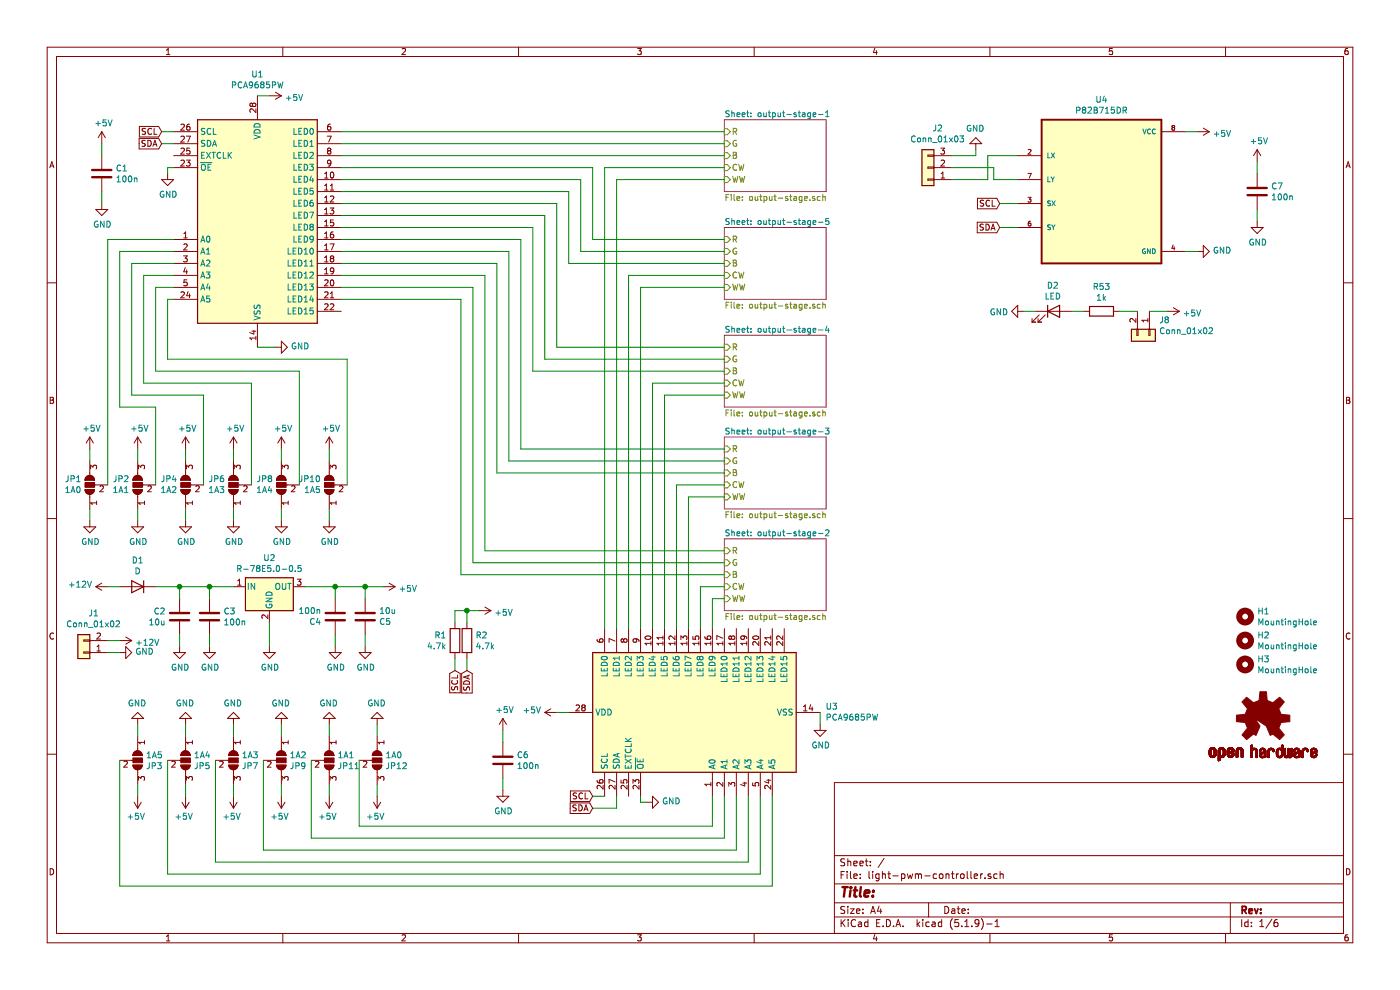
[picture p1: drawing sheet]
EESchema Schematic File Version 4
EELAYER 30 0
EELAYER END
$Descr A4 11693 8268
encoding utf-8
Sheet 1 6
Title ""
Date ""
Rev ""
Comp ""
Comment1 ""
Comment2 ""
Comment3 ""
Comment4 ""
$EndDescr
$Sheet
S 6050 1000 850  600 
U 60D238F2
F0 "output-stage-1" 50
F1 "output-stage.sch" 50
F2 "R" I L 6050 1100 50 
F3 "G" I L 6050 1200 50 
F4 "B" I L 6050 1300 50 
F5 "CW" I L 6050 1400 50 
F6 "WW" I L 6050 1500 50 
$EndSheet
$Sheet
S 6050 4500 850  600 
U 60DB48F4
F0 "output-stage-2" 50
F1 "output-stage.sch" 50
F2 "R" I L 6050 4600 50 
F3 "G" I L 6050 4700 50 
F4 "B" I L 6050 4800 50 
F5 "CW" I L 6050 4900 50 
F6 "WW" I L 6050 5000 50 
$EndSheet
$Sheet
S 6050 3650 850  600 
U 60DB49B1
F0 "output-stage-3" 50
F1 "output-stage.sch" 50
F2 "R" I L 6050 3750 50 
F3 "G" I L 6050 3850 50 
F4 "B" I L 6050 3950 50 
F5 "CW" I L 6050 4050 50 
F6 "WW" I L 6050 4150 50 
$EndSheet
$Sheet
S 6050 2800 850  600 
U 60DB4A85
F0 "output-stage-4" 50
F1 "output-stage.sch" 50
F2 "R" I L 6050 2900 50 
F3 "G" I L 6050 3000 50 
F4 "B" I L 6050 3100 50 
F5 "CW" I L 6050 3200 50 
F6 "WW" I L 6050 3300 50 
$EndSheet
$Sheet
S 6050 1900 850  600 
U 60DB4B47
F0 "output-stage-5" 50
F1 "output-stage.sch" 50
F2 "R" I L 6050 2000 50 
F3 "G" I L 6050 2100 50 
F4 "B" I L 6050 2200 50 
F5 "CW" I L 6050 2300 50 
F6 "WW" I L 6050 2400 50 
$EndSheet
$Comp
L power:+12V #PWR0101
U 1 1
P 900 4900
F 0 "#PWR0101" H 900 4750 50  0001 C CNN
F 1 "+12V" V 915 5028 50  0000 L CNN
F 2 "" H 900 4900 50  0001 C CNN
F 3 "" H 900 4900 50  0001 C CNN
	1    900  4900
	0    -1   -1   0   
$EndComp
$Comp
L power:GND #PWR0102
U 1 1
P 2250 5400
F 0 "#PWR0102" H 2250 5150 50  0001 C CNN
F 1 "GND" H 2255 5227 50  0000 C CNN
F 2 "" H 2250 5400 50  0001 C CNN
F 3 "" H 2250 5400 50  0001 C CNN
	1    2250 5400
	1    0    0    -1  
$EndComp
$Comp
L power:+5V #PWR0103
U 1 1
P 3200 4900
F 0 "#PWR0103" H 3200 4750 50  0001 C CNN
F 1 "+5V" V 3215 5028 50  0000 L CNN
F 2 "" H 3200 4900 50  0001 C CNN
F 3 "" H 3200 4900 50  0001 C CNN
	1    3200 4900
	0    1    1    0   
$EndComp
$Comp
L Driver_LED:PCA9685PW U1
U 1 1
P 2150 1800
F 0 "U1" H 2150 2981 50  0000 C CNN
F 1 "PCA9685PW" H 2150 2890 50  0000 C CNN
F 2 "Package_SO:TSSOP-28_4.4x9.7mm_P0.65mm" H 2175 825 50  0001 L CNN
F 3 "http://www.nxp.com/documents/data_sheet/PCA9685.pdf" H 1750 2500 50  0001 C CNN
	1    2150 1800
	1    0    0    -1  
$EndComp
$Comp
L Driver_LED:PCA9685PW U3
U 1 1
P 5750 5950
F 0 "U3" V 5796 4806 50  0000 R CNN
F 1 "PCA9685PW" V 5705 4806 50  0000 R CNN
F 2 "Package_SO:TSSOP-28_4.4x9.7mm_P0.65mm" H 5775 4975 50  0001 L CNN
F 3 "http://www.nxp.com/documents/data_sheet/PCA9685.pdf" H 5350 6650 50  0001 C CNN
	1    5750 5950
	0    -1   -1   0   
$EndComp
Wire Wire Line
	6050 1200 2850 1200
Wire Wire Line
	2850 1100 6050 1100
Wire Wire Line
	2850 1300 6050 1300
Wire Wire Line
	6050 2000 4950 2000
Wire Wire Line
	4950 2000 4950 1400
Wire Wire Line
	4950 1400 2850 1400
Wire Wire Line
	2850 1500 4850 1500
Wire Wire Line
	4850 1500 4850 2100
Wire Wire Line
	4850 2100 6050 2100
Wire Wire Line
	4750 2200 4750 1600
Wire Wire Line
	4750 1600 2850 1600
Wire Wire Line
	4750 2200 6050 2200
Wire Wire Line
	6050 2900 4650 2900
Wire Wire Line
	4650 2900 4650 1700
Wire Wire Line
	4650 1700 2850 1700
Wire Wire Line
	2850 1800 4550 1800
Wire Wire Line
	4550 1800 4550 3000
Wire Wire Line
	4550 3000 6050 3000
Wire Wire Line
	6050 3100 4450 3100
Wire Wire Line
	4450 3100 4450 1900
Wire Wire Line
	4450 1900 2850 1900
Wire Wire Line
	6050 3750 4350 3750
Wire Wire Line
	4350 3750 4350 2000
Wire Wire Line
	4350 2000 2850 2000
Wire Wire Line
	2850 2100 4250 2100
Wire Wire Line
	4250 2100 4250 3850
Wire Wire Line
	4250 3850 6050 3850
Wire Wire Line
	6050 3950 4150 3950
Wire Wire Line
	4150 3950 4150 2200
Wire Wire Line
	4150 2200 2850 2200
Wire Wire Line
	2850 2300 4050 2300
Wire Wire Line
	4050 2300 4050 4600
Wire Wire Line
	4050 4600 6050 4600
Wire Wire Line
	6050 4700 3950 4700
Wire Wire Line
	3950 4700 3950 2400
Wire Wire Line
	3950 2400 2850 2400
Wire Wire Line
	2850 2500 3850 2500
Wire Wire Line
	3850 2500 3850 4800
Wire Wire Line
	3850 4800 6050 4800
Wire Wire Line
	6050 1400 5050 1400
Wire Wire Line
	5050 1400 5050 5250
Wire Wire Line
	5150 5250 5150 1500
Wire Wire Line
	5150 1500 6050 1500
Wire Wire Line
	6050 2300 5250 2300
Wire Wire Line
	5250 2300 5250 5250
Wire Wire Line
	5350 5250 5350 2400
Wire Wire Line
	5350 2400 6050 2400
Wire Wire Line
	6050 3200 5450 3200
Wire Wire Line
	5450 3200 5450 5250
Wire Wire Line
	5550 5250 5550 3300
Wire Wire Line
	5550 3300 6050 3300
Wire Wire Line
	6050 4050 5650 4050
Wire Wire Line
	5650 5250 5650 4050
Wire Wire Line
	6050 4150 5750 4150
Wire Wire Line
	5750 4150 5750 5250
Wire Wire Line
	5850 5250 5850 4900
Wire Wire Line
	5850 4900 6050 4900
Wire Wire Line
	5950 5250 5950 5000
Wire Wire Line
	5950 5000 6050 5000
$Comp
L power:+5V #PWR0104
U 1 1
P 4650 5950
F 0 "#PWR0104" H 4650 5800 50  0001 C CNN
F 1 "+5V" V 4665 6078 50  0000 L CNN
F 2 "" H 4650 5950 50  0001 C CNN
F 3 "" H 4650 5950 50  0001 C CNN
	1    4650 5950
	0    -1   -1   0   
$EndComp
$Comp
L power:+5V #PWR0105
U 1 1
P 2250 800
F 0 "#PWR0105" H 2250 650 50  0001 C CNN
F 1 "+5V" V 2265 928 50  0000 L CNN
F 2 "" H 2250 800 50  0001 C CNN
F 3 "" H 2250 800 50  0001 C CNN
	1    2250 800 
	0    1    1    0   
$EndComp
$Comp
L power:GND #PWR0106
U 1 1
P 2300 2900
F 0 "#PWR0106" H 2300 2650 50  0001 C CNN
F 1 "GND" V 2305 2772 50  0000 R CNN
F 2 "" H 2300 2900 50  0001 C CNN
F 3 "" H 2300 2900 50  0001 C CNN
	1    2300 2900
	0    -1   -1   0   
$EndComp
$Comp
L power:GND #PWR0107
U 1 1
P 6850 6050
F 0 "#PWR0107" H 6850 5800 50  0001 C CNN
F 1 "GND" H 6855 5877 50  0000 C CNN
F 2 "" H 6850 6050 50  0001 C CNN
F 3 "" H 6850 6050 50  0001 C CNN
	1    6850 6050
	1    0    0    -1  
$EndComp
Wire Wire Line
	6850 6050 6850 5950
Wire Wire Line
	4650 5950 4750 5950
Wire Wire Line
	2150 800  2250 800 
$Comp
L Jumper:SolderJumper_3_Open JP1
U 1 1
P 750 4050
F 0 "JP1" V 796 4118 50  0000 L CNN
F 1 "1A0" V 705 4118 50  0000 L CNN
F 2 "SolderJumper:SolderJumper-3_P1.3mm_Open_RoundedPad1.0x1.5mm" H 750 4050 50  0001 C CNN
F 3 "~" H 750 4050 50  0001 C CNN
	1    750  4050
	0    -1   -1   0   
$EndComp
$Comp
L Jumper:SolderJumper_3_Open JP2
U 1 1
P 1150 4050
F 0 "JP2" V 1196 4118 50  0000 L CNN
F 1 "1A1" V 1105 4118 50  0000 L CNN
F 2 "SolderJumper:SolderJumper-3_P1.3mm_Open_RoundedPad1.0x1.5mm" H 1150 4050 50  0001 C CNN
F 3 "~" H 1150 4050 50  0001 C CNN
	1    1150 4050
	0    -1   -1   0   
$EndComp
$Comp
L Jumper:SolderJumper_3_Open JP4
U 1 1
P 1550 4050
F 0 "JP4" V 1596 4118 50  0000 L CNN
F 1 "1A2" V 1505 4118 50  0000 L CNN
F 2 "SolderJumper:SolderJumper-3_P1.3mm_Open_RoundedPad1.0x1.5mm" H 1550 4050 50  0001 C CNN
F 3 "~" H 1550 4050 50  0001 C CNN
	1    1550 4050
	0    -1   -1   0   
$EndComp
$Comp
L Jumper:SolderJumper_3_Open JP6
U 1 1
P 1950 4050
F 0 "JP6" V 1996 4118 50  0000 L CNN
F 1 "1A3" V 1905 4118 50  0000 L CNN
F 2 "SolderJumper:SolderJumper-3_P1.3mm_Open_RoundedPad1.0x1.5mm" H 1950 4050 50  0001 C CNN
F 3 "~" H 1950 4050 50  0001 C CNN
	1    1950 4050
	0    -1   -1   0   
$EndComp
$Comp
L Jumper:SolderJumper_3_Open JP8
U 1 1
P 2350 4050
F 0 "JP8" V 2396 4118 50  0000 L CNN
F 1 "1A4" V 2305 4118 50  0000 L CNN
F 2 "SolderJumper:SolderJumper-3_P1.3mm_Open_RoundedPad1.0x1.5mm" H 2350 4050 50  0001 C CNN
F 3 "~" H 2350 4050 50  0001 C CNN
	1    2350 4050
	0    -1   -1   0   
$EndComp
$Comp
L Jumper:SolderJumper_3_Open JP10
U 1 1
P 2750 4050
F 0 "JP10" V 2796 4118 50  0000 L CNN
F 1 "1A5" V 2705 4118 50  0000 L CNN
F 2 "SolderJumper:SolderJumper-3_P1.3mm_Open_RoundedPad1.0x1.5mm" H 2750 4050 50  0001 C CNN
F 3 "~" H 2750 4050 50  0001 C CNN
	1    2750 4050
	0    -1   -1   0   
$EndComp
$Comp
L power:+5V #PWR0108
U 1 1
P 2750 3750
F 0 "#PWR0108" H 2750 3600 50  0001 C CNN
F 1 "+5V" H 2765 3923 50  0000 C CNN
F 2 "" H 2750 3750 50  0001 C CNN
F 3 "" H 2750 3750 50  0001 C CNN
	1    2750 3750
	1    0    0    -1  
$EndComp
$Comp
L power:+5V #PWR0109
U 1 1
P 2350 3750
F 0 "#PWR0109" H 2350 3600 50  0001 C CNN
F 1 "+5V" H 2365 3923 50  0000 C CNN
F 2 "" H 2350 3750 50  0001 C CNN
F 3 "" H 2350 3750 50  0001 C CNN
	1    2350 3750
	1    0    0    -1  
$EndComp
$Comp
L power:+5V #PWR0110
U 1 1
P 1950 3750
F 0 "#PWR0110" H 1950 3600 50  0001 C CNN
F 1 "+5V" H 1965 3923 50  0000 C CNN
F 2 "" H 1950 3750 50  0001 C CNN
F 3 "" H 1950 3750 50  0001 C CNN
	1    1950 3750
	1    0    0    -1  
$EndComp
$Comp
L power:+5V #PWR0111
U 1 1
P 1550 3750
F 0 "#PWR0111" H 1550 3600 50  0001 C CNN
F 1 "+5V" H 1565 3923 50  0000 C CNN
F 2 "" H 1550 3750 50  0001 C CNN
F 3 "" H 1550 3750 50  0001 C CNN
	1    1550 3750
	1    0    0    -1  
$EndComp
$Comp
L power:+5V #PWR0112
U 1 1
P 1150 3750
F 0 "#PWR0112" H 1150 3600 50  0001 C CNN
F 1 "+5V" H 1165 3923 50  0000 C CNN
F 2 "" H 1150 3750 50  0001 C CNN
F 3 "" H 1150 3750 50  0001 C CNN
	1    1150 3750
	1    0    0    -1  
$EndComp
$Comp
L power:+5V #PWR0113
U 1 1
P 750 3750
F 0 "#PWR0113" H 750 3600 50  0001 C CNN
F 1 "+5V" H 765 3923 50  0000 C CNN
F 2 "" H 750 3750 50  0001 C CNN
F 3 "" H 750 3750 50  0001 C CNN
	1    750  3750
	1    0    0    -1  
$EndComp
$Comp
L power:GND #PWR0114
U 1 1
P 2750 4350
F 0 "#PWR0114" H 2750 4100 50  0001 C CNN
F 1 "GND" H 2755 4177 50  0000 C CNN
F 2 "" H 2750 4350 50  0001 C CNN
F 3 "" H 2750 4350 50  0001 C CNN
	1    2750 4350
	1    0    0    -1  
$EndComp
$Comp
L power:GND #PWR0115
U 1 1
P 2350 4350
F 0 "#PWR0115" H 2350 4100 50  0001 C CNN
F 1 "GND" H 2355 4177 50  0000 C CNN
F 2 "" H 2350 4350 50  0001 C CNN
F 3 "" H 2350 4350 50  0001 C CNN
	1    2350 4350
	1    0    0    -1  
$EndComp
$Comp
L power:GND #PWR0116
U 1 1
P 1950 4350
F 0 "#PWR0116" H 1950 4100 50  0001 C CNN
F 1 "GND" H 1955 4177 50  0000 C CNN
F 2 "" H 1950 4350 50  0001 C CNN
F 3 "" H 1950 4350 50  0001 C CNN
	1    1950 4350
	1    0    0    -1  
$EndComp
$Comp
L power:GND #PWR0117
U 1 1
P 1550 4350
F 0 "#PWR0117" H 1550 4100 50  0001 C CNN
F 1 "GND" H 1555 4177 50  0000 C CNN
F 2 "" H 1550 4350 50  0001 C CNN
F 3 "" H 1550 4350 50  0001 C CNN
	1    1550 4350
	1    0    0    -1  
$EndComp
$Comp
L power:GND #PWR0118
U 1 1
P 1150 4350
F 0 "#PWR0118" H 1150 4100 50  0001 C CNN
F 1 "GND" H 1155 4177 50  0000 C CNN
F 2 "" H 1150 4350 50  0001 C CNN
F 3 "" H 1150 4350 50  0001 C CNN
	1    1150 4350
	1    0    0    -1  
$EndComp
$Comp
L power:GND #PWR0119
U 1 1
P 750 4350
F 0 "#PWR0119" H 750 4100 50  0001 C CNN
F 1 "GND" H 755 4177 50  0000 C CNN
F 2 "" H 750 4350 50  0001 C CNN
F 3 "" H 750 4350 50  0001 C CNN
	1    750  4350
	1    0    0    -1  
$EndComp
Wire Wire Line
	2750 4350 2750 4250
Wire Wire Line
	2350 4350 2350 4250
Wire Wire Line
	1950 4350 1950 4250
Wire Wire Line
	1550 4350 1550 4250
Wire Wire Line
	1150 4350 1150 4250
Wire Wire Line
	750  4350 750  4250
Wire Wire Line
	750  3850 750  3750
Wire Wire Line
	1150 3850 1150 3750
Wire Wire Line
	1550 3850 1550 3750
Wire Wire Line
	1950 3850 1950 3750
Wire Wire Line
	2350 3850 2350 3750
Wire Wire Line
	2750 3850 2750 3750
Wire Wire Line
	900  4050 900  2000
Wire Wire Line
	900  2000 1450 2000
Wire Wire Line
	1300 4050 1300 3400
Wire Wire Line
	1300 3400 1000 3400
Wire Wire Line
	1000 3400 1000 2100
Wire Wire Line
	1000 2100 1450 2100
Wire Wire Line
	1450 2200 1100 2200
Wire Wire Line
	1100 2200 1100 3300
Wire Wire Line
	1100 3300 1700 3300
Wire Wire Line
	1700 3300 1700 4050
Wire Wire Line
	2100 4050 2100 3200
Wire Wire Line
	2100 3200 1200 3200
Wire Wire Line
	1200 3200 1200 2300
Wire Wire Line
	1200 2300 1450 2300
Wire Wire Line
	1450 2400 1300 2400
Wire Wire Line
	1300 2400 1300 3100
Wire Wire Line
	1300 3100 2500 3100
Wire Wire Line
	2500 3100 2500 4050
Wire Wire Line
	2900 4050 2900 3000
Wire Wire Line
	2900 3000 1400 3000
Wire Wire Line
	1400 3000 1400 2500
Wire Wire Line
	1400 2500 1450 2500
Wire Wire Line
	2150 2900 2300 2900
$Comp
L Jumper:SolderJumper_3_Open JP12
U 1 1
P 3150 6350
F 0 "JP12" V 3196 6418 50  0000 L CNN
F 1 "1A0" V 3105 6418 50  0000 L CNN
F 2 "SolderJumper:SolderJumper-3_P1.3mm_Open_RoundedPad1.0x1.5mm" H 3150 6350 50  0001 C CNN
F 3 "~" H 3150 6350 50  0001 C CNN
	1    3150 6350
	0    1    1    0   
$EndComp
$Comp
L Jumper:SolderJumper_3_Open JP11
U 1 1
P 2750 6350
F 0 "JP11" V 2796 6418 50  0000 L CNN
F 1 "1A1" V 2705 6418 50  0000 L CNN
F 2 "SolderJumper:SolderJumper-3_P1.3mm_Open_RoundedPad1.0x1.5mm" H 2750 6350 50  0001 C CNN
F 3 "~" H 2750 6350 50  0001 C CNN
	1    2750 6350
	0    1    1    0   
$EndComp
$Comp
L Jumper:SolderJumper_3_Open JP9
U 1 1
P 2350 6350
F 0 "JP9" V 2396 6418 50  0000 L CNN
F 1 "1A2" V 2305 6418 50  0000 L CNN
F 2 "SolderJumper:SolderJumper-3_P1.3mm_Open_RoundedPad1.0x1.5mm" H 2350 6350 50  0001 C CNN
F 3 "~" H 2350 6350 50  0001 C CNN
	1    2350 6350
	0    1    1    0   
$EndComp
$Comp
L Jumper:SolderJumper_3_Open JP7
U 1 1
P 1950 6350
F 0 "JP7" V 1996 6418 50  0000 L CNN
F 1 "1A3" V 1905 6418 50  0000 L CNN
F 2 "SolderJumper:SolderJumper-3_P1.3mm_Open_RoundedPad1.0x1.5mm" H 1950 6350 50  0001 C CNN
F 3 "~" H 1950 6350 50  0001 C CNN
	1    1950 6350
	0    1    1    0   
$EndComp
$Comp
L Jumper:SolderJumper_3_Open JP5
U 1 1
P 1550 6350
F 0 "JP5" V 1596 6418 50  0000 L CNN
F 1 "1A4" V 1505 6418 50  0000 L CNN
F 2 "SolderJumper:SolderJumper-3_P1.3mm_Open_RoundedPad1.0x1.5mm" H 1550 6350 50  0001 C CNN
F 3 "~" H 1550 6350 50  0001 C CNN
	1    1550 6350
	0    1    1    0   
$EndComp
$Comp
L Jumper:SolderJumper_3_Open JP3
U 1 1
P 1150 6350
F 0 "JP3" V 1196 6418 50  0000 L CNN
F 1 "1A5" V 1105 6418 50  0000 L CNN
F 2 "SolderJumper:SolderJumper-3_P1.3mm_Open_RoundedPad1.0x1.5mm" H 1150 6350 50  0001 C CNN
F 3 "~" H 1150 6350 50  0001 C CNN
	1    1150 6350
	0    1    1    0   
$EndComp
$Comp
L power:+5V #PWR0120
U 1 1
P 1150 6650
F 0 "#PWR0120" H 1150 6500 50  0001 C CNN
F 1 "+5V" H 1165 6823 50  0000 C CNN
F 2 "" H 1150 6650 50  0001 C CNN
F 3 "" H 1150 6650 50  0001 C CNN
	1    1150 6650
	-1   0    0    1   
$EndComp
$Comp
L power:+5V #PWR0121
U 1 1
P 1550 6650
F 0 "#PWR0121" H 1550 6500 50  0001 C CNN
F 1 "+5V" H 1565 6823 50  0000 C CNN
F 2 "" H 1550 6650 50  0001 C CNN
F 3 "" H 1550 6650 50  0001 C CNN
	1    1550 6650
	-1   0    0    1   
$EndComp
$Comp
L power:+5V #PWR0122
U 1 1
P 1950 6650
F 0 "#PWR0122" H 1950 6500 50  0001 C CNN
F 1 "+5V" H 1965 6823 50  0000 C CNN
F 2 "" H 1950 6650 50  0001 C CNN
F 3 "" H 1950 6650 50  0001 C CNN
	1    1950 6650
	-1   0    0    1   
$EndComp
$Comp
L power:+5V #PWR0123
U 1 1
P 2350 6650
F 0 "#PWR0123" H 2350 6500 50  0001 C CNN
F 1 "+5V" H 2365 6823 50  0000 C CNN
F 2 "" H 2350 6650 50  0001 C CNN
F 3 "" H 2350 6650 50  0001 C CNN
	1    2350 6650
	-1   0    0    1   
$EndComp
$Comp
L power:+5V #PWR0124
U 1 1
P 2750 6650
F 0 "#PWR0124" H 2750 6500 50  0001 C CNN
F 1 "+5V" H 2765 6823 50  0000 C CNN
F 2 "" H 2750 6650 50  0001 C CNN
F 3 "" H 2750 6650 50  0001 C CNN
	1    2750 6650
	-1   0    0    1   
$EndComp
$Comp
L power:+5V #PWR0125
U 1 1
P 3150 6650
F 0 "#PWR0125" H 3150 6500 50  0001 C CNN
F 1 "+5V" H 3165 6823 50  0000 C CNN
F 2 "" H 3150 6650 50  0001 C CNN
F 3 "" H 3150 6650 50  0001 C CNN
	1    3150 6650
	-1   0    0    1   
$EndComp
$Comp
L power:GND #PWR0126
U 1 1
P 1150 6050
F 0 "#PWR0126" H 1150 5800 50  0001 C CNN
F 1 "GND" H 1155 5877 50  0000 C CNN
F 2 "" H 1150 6050 50  0001 C CNN
F 3 "" H 1150 6050 50  0001 C CNN
	1    1150 6050
	-1   0    0    1   
$EndComp
$Comp
L power:GND #PWR0127
U 1 1
P 1550 6050
F 0 "#PWR0127" H 1550 5800 50  0001 C CNN
F 1 "GND" H 1555 5877 50  0000 C CNN
F 2 "" H 1550 6050 50  0001 C CNN
F 3 "" H 1550 6050 50  0001 C CNN
	1    1550 6050
	-1   0    0    1   
$EndComp
$Comp
L power:GND #PWR0128
U 1 1
P 1950 6050
F 0 "#PWR0128" H 1950 5800 50  0001 C CNN
F 1 "GND" H 1955 5877 50  0000 C CNN
F 2 "" H 1950 6050 50  0001 C CNN
F 3 "" H 1950 6050 50  0001 C CNN
	1    1950 6050
	-1   0    0    1   
$EndComp
$Comp
L power:GND #PWR0129
U 1 1
P 2350 6050
F 0 "#PWR0129" H 2350 5800 50  0001 C CNN
F 1 "GND" H 2355 5877 50  0000 C CNN
F 2 "" H 2350 6050 50  0001 C CNN
F 3 "" H 2350 6050 50  0001 C CNN
	1    2350 6050
	-1   0    0    1   
$EndComp
$Comp
L power:GND #PWR0130
U 1 1
P 2750 6050
F 0 "#PWR0130" H 2750 5800 50  0001 C CNN
F 1 "GND" H 2755 5877 50  0000 C CNN
F 2 "" H 2750 6050 50  0001 C CNN
F 3 "" H 2750 6050 50  0001 C CNN
	1    2750 6050
	-1   0    0    1   
$EndComp
$Comp
L power:GND #PWR0131
U 1 1
P 3150 6050
F 0 "#PWR0131" H 3150 5800 50  0001 C CNN
F 1 "GND" H 3155 5877 50  0000 C CNN
F 2 "" H 3150 6050 50  0001 C CNN
F 3 "" H 3150 6050 50  0001 C CNN
	1    3150 6050
	-1   0    0    1   
$EndComp
Wire Wire Line
	1150 6050 1150 6150
Wire Wire Line
	1550 6050 1550 6150
Wire Wire Line
	1950 6050 1950 6150
Wire Wire Line
	2350 6050 2350 6150
Wire Wire Line
	2750 6050 2750 6150
Wire Wire Line
	3150 6050 3150 6150
Wire Wire Line
	3150 6550 3150 6650
Wire Wire Line
	2750 6550 2750 6650
Wire Wire Line
	2350 6550 2350 6650
Wire Wire Line
	1950 6550 1950 6650
Wire Wire Line
	1550 6550 1550 6650
Wire Wire Line
	1150 6550 1150 6650
Wire Wire Line
	1000 6350 1000 7400
Wire Wire Line
	1000 7400 6450 7400
Wire Wire Line
	6450 7400 6450 6650
Wire Wire Line
	6350 6650 6350 7300
Wire Wire Line
	6350 7300 1400 7300
Wire Wire Line
	1400 7300 1400 6350
Wire Wire Line
	1800 6350 1800 7200
Wire Wire Line
	1800 7200 6250 7200
Wire Wire Line
	6250 7200 6250 6650
Wire Wire Line
	6150 6650 6150 7100
Wire Wire Line
	6150 7100 2200 7100
Wire Wire Line
	2200 7100 2200 6350
Wire Wire Line
	2600 6350 2600 7000
Wire Wire Line
	2600 7000 6050 7000
Wire Wire Line
	6050 7000 6050 6650
Wire Wire Line
	5950 6650 5950 6900
Wire Wire Line
	5950 6900 3000 6900
Wire Wire Line
	3000 6900 3000 6350
Wire Wire Line
	5050 6650 4950 6650
Wire Wire Line
	5150 6650 5150 6750
Wire Wire Line
	5150 6750 4950 6750
Text GLabel 4950 6650 0    50   Input ~ 0
SCL
Text GLabel 4950 6750 0    50   Input ~ 0
SDA
Text GLabel 1350 1100 0    50   Input ~ 0
SCL
Text GLabel 1350 1200 0    50   Input ~ 0
SDA
Wire Wire Line
	1350 1100 1450 1100
Wire Wire Line
	1450 1200 1350 1200
$Comp
L Device:C C3
U 1 1
P 1750 5150
F 0 "C3" H 1865 5196 50  0000 L CNN
F 1 "100n" H 1865 5105 50  0000 L CNN
F 2 "Capacitors_SMD:C_0603" H 1788 5000 50  0001 C CNN
F 3 "~" H 1750 5150 50  0001 C CNN
	1    1750 5150
	1    0    0    -1  
$EndComp
$Comp
L Device:C C6
U 1 1
P 4200 6350
F 0 "C6" H 4315 6396 50  0000 L CNN
F 1 "100n" H 4315 6305 50  0000 L CNN
F 2 "Capacitors_SMD:C_0603" H 4238 6200 50  0001 C CNN
F 3 "~" H 4200 6350 50  0001 C CNN
	1    4200 6350
	1    0    0    -1  
$EndComp
$Comp
L power:+5V #PWR0132
U 1 1
P 4200 6100
F 0 "#PWR0132" H 4200 5950 50  0001 C CNN
F 1 "+5V" H 4215 6273 50  0000 C CNN
F 2 "" H 4200 6100 50  0001 C CNN
F 3 "" H 4200 6100 50  0001 C CNN
	1    4200 6100
	1    0    0    -1  
$EndComp
$Comp
L power:GND #PWR0133
U 1 1
P 4200 6600
F 0 "#PWR0133" H 4200 6350 50  0001 C CNN
F 1 "GND" H 4205 6427 50  0000 C CNN
F 2 "" H 4200 6600 50  0001 C CNN
F 3 "" H 4200 6600 50  0001 C CNN
	1    4200 6600
	1    0    0    -1  
$EndComp
Wire Wire Line
	4200 6600 4200 6500
Wire Wire Line
	4200 6200 4200 6100
$Comp
L Device:C C1
U 1 1
P 850 1450
F 0 "C1" H 965 1496 50  0000 L CNN
F 1 "100n" H 965 1405 50  0000 L CNN
F 2 "Capacitors_SMD:C_0603" H 888 1300 50  0001 C CNN
F 3 "~" H 850 1450 50  0001 C CNN
	1    850  1450
	1    0    0    -1  
$EndComp
$Comp
L power:+5V #PWR0134
U 1 1
P 850 1200
F 0 "#PWR0134" H 850 1050 50  0001 C CNN
F 1 "+5V" H 865 1373 50  0000 C CNN
F 2 "" H 850 1200 50  0001 C CNN
F 3 "" H 850 1200 50  0001 C CNN
	1    850  1200
	1    0    0    -1  
$EndComp
$Comp
L power:GND #PWR0135
U 1 1
P 850 1700
F 0 "#PWR0135" H 850 1450 50  0001 C CNN
F 1 "GND" H 855 1527 50  0000 C CNN
F 2 "" H 850 1700 50  0001 C CNN
F 3 "" H 850 1700 50  0001 C CNN
	1    850  1700
	1    0    0    -1  
$EndComp
Wire Wire Line
	850  1700 850  1600
Wire Wire Line
	850  1300 850  1200
$Comp
L dc-dc:R-78E5.0-0.5 U2
U 1 1
P 2250 4900
F 0 "U2" H 2250 5142 50  0000 C CNN
F 1 "R-78E5.0-0.5" H 2250 5051 50  0000 C CNN
F 2 "Converters_DCDC_ACDC:DCDC-Conv_RECOM_R-78E-0.5" H 2300 4650 50  0001 L CIN
F 3 "https://www.recom-power.com/pdf/Innoline/R-78Exx-0.5.pdf" H 2250 4900 50  0001 C CNN
	1    2250 4900
	1    0    0    -1  
$EndComp
$Comp
L Device:D D1
U 1 1
P 1150 4900
F 0 "D1" H 1150 4683 50  0000 C CNN
F 1 "D" H 1150 4774 50  0000 C CNN
F 2 "Diodes_SMD:D_SOD-123" H 1150 4900 50  0001 C CNN
F 3 "~" H 1150 4900 50  0001 C CNN
	1    1150 4900
	-1   0    0    1   
$EndComp
$Comp
L Device:C C2
U 1 1
P 1500 5150
F 0 "C2" H 1385 5196 50  0000 R CNN
F 1 "10u" H 1385 5105 50  0000 R CNN
F 2 "Capacitors_SMD:C_1206" H 1538 5000 50  0001 C CNN
F 3 "~" H 1500 5150 50  0001 C CNN
	1    1500 5150
	1    0    0    -1  
$EndComp
$Comp
L Device:C C4
U 1 1
P 2800 5150
F 0 "C4" H 2915 5196 50  0000 L CNN
F 1 "100n" H 2915 5105 50  0000 L CNN
F 2 "Capacitors_SMD:C_0603" H 2838 5000 50  0001 C CNN
F 3 "~" H 2800 5150 50  0001 C CNN
	1    2800 5150
	-1   0    0    1   
$EndComp
$Comp
L Device:C C5
U 1 1
P 3050 5150
F 0 "C5" H 2935 5196 50  0000 R CNN
F 1 "10u" H 2935 5105 50  0000 R CNN
F 2 "Capacitors_SMD:C_1206" H 3088 5000 50  0001 C CNN
F 3 "~" H 3050 5150 50  0001 C CNN
	1    3050 5150
	-1   0    0    1   
$EndComp
$Comp
L power:GND #PWR0136
U 1 1
P 1750 5400
F 0 "#PWR0136" H 1750 5150 50  0001 C CNN
F 1 "GND" H 1755 5227 50  0000 C CNN
F 2 "" H 1750 5400 50  0001 C CNN
F 3 "" H 1750 5400 50  0001 C CNN
	1    1750 5400
	1    0    0    -1  
$EndComp
$Comp
L power:GND #PWR0137
U 1 1
P 1500 5400
F 0 "#PWR0137" H 1500 5150 50  0001 C CNN
F 1 "GND" H 1505 5227 50  0000 C CNN
F 2 "" H 1500 5400 50  0001 C CNN
F 3 "" H 1500 5400 50  0001 C CNN
	1    1500 5400
	1    0    0    -1  
$EndComp
$Comp
L power:GND #PWR0138
U 1 1
P 2800 5400
F 0 "#PWR0138" H 2800 5150 50  0001 C CNN
F 1 "GND" H 2805 5227 50  0000 C CNN
F 2 "" H 2800 5400 50  0001 C CNN
F 3 "" H 2800 5400 50  0001 C CNN
	1    2800 5400
	1    0    0    -1  
$EndComp
$Comp
L power:GND #PWR0139
U 1 1
P 3050 5400
F 0 "#PWR0139" H 3050 5150 50  0001 C CNN
F 1 "GND" H 3055 5227 50  0000 C CNN
F 2 "" H 3050 5400 50  0001 C CNN
F 3 "" H 3050 5400 50  0001 C CNN
	1    3050 5400
	1    0    0    -1  
$EndComp
Wire Wire Line
	3050 5400 3050 5300
Wire Wire Line
	2800 5400 2800 5300
Wire Wire Line
	2250 5400 2250 5200
Wire Wire Line
	1500 5400 1500 5300
Wire Wire Line
	1750 5400 1750 5300
Wire Wire Line
	900  4900 1000 4900
Wire Wire Line
	1300 4900 1500 4900
Wire Wire Line
	1750 5000 1750 4900
Connection ~ 1750 4900
Wire Wire Line
	1750 4900 1950 4900
Wire Wire Line
	1500 5000 1500 4900
Connection ~ 1500 4900
Wire Wire Line
	1500 4900 1750 4900
Wire Wire Line
	2550 4900 2800 4900
Wire Wire Line
	3050 5000 3050 4900
Connection ~ 3050 4900
Wire Wire Line
	3050 4900 3200 4900
Wire Wire Line
	2800 5000 2800 4900
Connection ~ 2800 4900
Wire Wire Line
	2800 4900 3050 4900
$Comp
L Connector_Generic:Conn_01x02 J1
U 1 1
P 700 5450
F 0 "J1" H 618 5125 50  0000 C CNN
F 1 "Conn_01x02" H 618 5216 50  0000 C CNN
F 2 "Connector_Phoenix_MC:PhoenixContact_MC_1,5_2-GF-3.81_1x02_P3.81mm_Horizontal_ThreadedFlange_MountHole" H 700 5450 50  0001 C CNN
F 3 "~" H 700 5450 50  0001 C CNN
	1    700  5450
	-1   0    0    1   
$EndComp
$Comp
L power:+12V #PWR0140
U 1 1
P 1000 5350
F 0 "#PWR0140" H 1000 5200 50  0001 C CNN
F 1 "+12V" V 1015 5478 50  0000 L CNN
F 2 "" H 1000 5350 50  0001 C CNN
F 3 "" H 1000 5350 50  0001 C CNN
	1    1000 5350
	0    1    1    0   
$EndComp
$Comp
L power:GND #PWR0141
U 1 1
P 1000 5450
F 0 "#PWR0141" H 1000 5200 50  0001 C CNN
F 1 "GND" V 1005 5322 50  0000 R CNN
F 2 "" H 1000 5450 50  0001 C CNN
F 3 "" H 1000 5450 50  0001 C CNN
	1    1000 5450
	0    -1   -1   0   
$EndComp
Wire Wire Line
	900  5350 1000 5350
Wire Wire Line
	1000 5450 900  5450
$Comp
L power:GND #PWR0142
U 1 1
P 5400 6700
F 0 "#PWR0142" H 5400 6450 50  0001 C CNN
F 1 "GND" V 5405 6572 50  0000 R CNN
F 2 "" H 5400 6700 50  0001 C CNN
F 3 "" H 5400 6700 50  0001 C CNN
	1    5400 6700
	0    -1   -1   0   
$EndComp
$Comp
L power:GND #PWR0143
U 1 1
P 1400 1450
F 0 "#PWR0143" H 1400 1200 50  0001 C CNN
F 1 "GND" H 1405 1277 50  0000 C CNN
F 2 "" H 1400 1450 50  0001 C CNN
F 3 "" H 1400 1450 50  0001 C CNN
	1    1400 1450
	1    0    0    -1  
$EndComp
Wire Wire Line
	1400 1450 1400 1400
Wire Wire Line
	1400 1400 1450 1400
Wire Wire Line
	5400 6700 5350 6700
Wire Wire Line
	5350 6700 5350 6650
$Comp
L P82B715DR:P82B715DR U4
U 1 1
P 9200 1600
F 0 "U4" H 9200 2370 50  0000 C CNN
F 1 "P82B715DR" H 9200 2279 50  0000 C CNN
F 2 "footprints:SOIC127P599X175-8N" H 9200 1600 50  0001 L BNN
F 3 "" H 9200 1600 50  0001 L BNN
	1    9200 1600
	1    0    0    -1  
$EndComp
$Comp
L power:+5V #PWR0144
U 1 1
P 10000 1100
F 0 "#PWR0144" H 10000 950 50  0001 C CNN
F 1 "+5V" V 10015 1228 50  0000 L CNN
F 2 "" H 10000 1100 50  0001 C CNN
F 3 "" H 10000 1100 50  0001 C CNN
	1    10000 1100
	0    1    1    0   
$EndComp
$Comp
L power:GND #PWR0145
U 1 1
P 10000 2100
F 0 "#PWR0145" H 10000 1850 50  0001 C CNN
F 1 "GND" V 10005 1972 50  0000 R CNN
F 2 "" H 10000 2100 50  0001 C CNN
F 3 "" H 10000 2100 50  0001 C CNN
	1    10000 2100
	0    -1   -1   0   
$EndComp
Text GLabel 8350 1700 0    50   Input ~ 0
SCL
Text GLabel 8350 1900 0    50   Input ~ 0
SDA
Wire Wire Line
	8350 1700 8500 1700
Wire Wire Line
	8500 1900 8350 1900
$Comp
L Connector_Generic:Conn_01x03 J2
U 1 1
P 7750 1400
F 0 "J2" H 7668 1075 50  0000 C CNN
F 1 "Conn_01x03" H 7668 1166 50  0000 C CNN
F 2 "P-250-402:3x2.54SpringClamp" H 7750 1400 50  0001 C CNN
F 3 "~" H 7750 1400 50  0001 C CNN
	1    7750 1400
	-1   0    0    1   
$EndComp
$Comp
L power:GND #PWR0146
U 1 1
P 8150 1250
F 0 "#PWR0146" H 8150 1000 50  0001 C CNN
F 1 "GND" H 8155 1077 50  0000 C CNN
F 2 "" H 8150 1250 50  0001 C CNN
F 3 "" H 8150 1250 50  0001 C CNN
	1    8150 1250
	-1   0    0    1   
$EndComp
Wire Wire Line
	7950 1300 8150 1300
Wire Wire Line
	8150 1300 8150 1250
Wire Wire Line
	9900 1100 10000 1100
Wire Wire Line
	9900 2100 10000 2100
$Comp
L Device:C C7
U 1 1
P 10500 1600
F 0 "C7" H 10615 1646 50  0000 L CNN
F 1 "100n" H 10615 1555 50  0000 L CNN
F 2 "Capacitors_SMD:C_0603" H 10538 1450 50  0001 C CNN
F 3 "~" H 10500 1600 50  0001 C CNN
	1    10500 1600
	1    0    0    -1  
$EndComp
$Comp
L power:+5V #PWR0147
U 1 1
P 10500 1350
F 0 "#PWR0147" H 10500 1200 50  0001 C CNN
F 1 "+5V" H 10515 1523 50  0000 C CNN
F 2 "" H 10500 1350 50  0001 C CNN
F 3 "" H 10500 1350 50  0001 C CNN
	1    10500 1350
	1    0    0    -1  
$EndComp
$Comp
L power:GND #PWR0148
U 1 1
P 10500 1850
F 0 "#PWR0148" H 10500 1600 50  0001 C CNN
F 1 "GND" H 10505 1677 50  0000 C CNN
F 2 "" H 10500 1850 50  0001 C CNN
F 3 "" H 10500 1850 50  0001 C CNN
	1    10500 1850
	1    0    0    -1  
$EndComp
Wire Wire Line
	10500 1850 10500 1750
Wire Wire Line
	10500 1450 10500 1350
$Comp
L SparkFun-Aesthetics:OSHW-LOGOM LOGO1
U 1 1
P 10550 6000
F 0 "LOGO1" H 10550 6000 50  0001 C CNN
F 1 "OSHW-LOGOM" H 10550 6000 50  0001 C CNN
F 2 "Symbols:OSHW-Logo_11.4x12mm_SilkScreen" H 10580 6150 20  0001 C CNN
F 3 "" H 10550 6000 50  0001 C CNN
	1    10550 6000
	1    0    0    -1  
$EndComp
$Comp
L Device:R R2
U 1 1
P 3900 5350
F 0 "R2" H 3970 5396 50  0000 L CNN
F 1 "4.7k" H 3970 5305 50  0000 L CNN
F 2 "Resistors_SMD:R_0603" V 3830 5350 50  0001 C CNN
F 3 "~" H 3900 5350 50  0001 C CNN
	1    3900 5350
	1    0    0    -1  
$EndComp
$Comp
L Device:R R1
U 1 1
P 3800 5350
F 0 "R1" H 3730 5396 50  0000 R CNN
F 1 "4.7k" H 3730 5305 50  0000 R CNN
F 2 "Resistors_SMD:R_0603" V 3730 5350 50  0001 C CNN
F 3 "~" H 3800 5350 50  0001 C CNN
	1    3800 5350
	1    0    0    -1  
$EndComp
Text GLabel 3800 5600 3    50   Input ~ 0
SCL
Text GLabel 3900 5600 3    50   Input ~ 0
SDA
$Comp
L power:+5V #PWR0149
U 1 1
P 4000 5100
F 0 "#PWR0149" H 4000 4950 50  0001 C CNN
F 1 "+5V" V 4015 5228 50  0000 L CNN
F 2 "" H 4000 5100 50  0001 C CNN
F 3 "" H 4000 5100 50  0001 C CNN
	1    4000 5100
	0    1    1    0   
$EndComp
Wire Wire Line
	4000 5100 3900 5100
Wire Wire Line
	3800 5100 3800 5200
Wire Wire Line
	3900 5200 3900 5100
Connection ~ 3900 5100
Wire Wire Line
	3900 5100 3800 5100
Wire Wire Line
	3800 5600 3800 5500
Wire Wire Line
	3900 5500 3900 5600
$Comp
L Mechanical:MountingHole H1
U 1 1
P 10400 5150
F 0 "H1" H 10500 5196 50  0000 L CNN
F 1 "MountingHole" H 10500 5105 50  0000 L CNN
F 2 "Mounting_Holes:MountingHole_4.3mm_M4" H 10400 5150 50  0001 C CNN
F 3 "~" H 10400 5150 50  0001 C CNN
	1    10400 5150
	1    0    0    -1  
$EndComp
$Comp
L Mechanical:MountingHole H2
U 1 1
P 10400 5350
F 0 "H2" H 10500 5396 50  0000 L CNN
F 1 "MountingHole" H 10500 5305 50  0000 L CNN
F 2 "Mounting_Holes:MountingHole_4.3mm_M4" H 10400 5350 50  0001 C CNN
F 3 "~" H 10400 5350 50  0001 C CNN
	1    10400 5350
	1    0    0    -1  
$EndComp
$Comp
L Mechanical:MountingHole H3
U 1 1
P 10400 5550
F 0 "H3" H 10500 5596 50  0000 L CNN
F 1 "MountingHole" H 10500 5505 50  0000 L CNN
F 2 "Mounting_Holes:MountingHole_4.3mm_M4" H 10400 5550 50  0001 C CNN
F 3 "~" H 10400 5550 50  0001 C CNN
	1    10400 5550
	1    0    0    -1  
$EndComp
Wire Wire Line
	7950 1500 8250 1500
Wire Wire Line
	8250 1500 8250 1300
Wire Wire Line
	8250 1300 8500 1300
Wire Wire Line
	8300 1500 8300 1400
Wire Wire Line
	8300 1400 7950 1400
Wire Wire Line
	8300 1500 8500 1500
$Comp
L Device:LED D2
U 1 1
P 8800 2600
F 0 "D2" H 8793 2817 50  0000 C CNN
F 1 "LED" H 8793 2726 50  0000 C CNN
F 2 "LED_SMD:LED_0603_1608Metric" H 8800 2600 50  0001 C CNN
F 3 "~" H 8800 2600 50  0001 C CNN
	1    8800 2600
	1    0    0    -1  
$EndComp
$Comp
L Connector_Generic:Conn_01x02 J8
U 1 1
P 9600 2800
F 0 "J8" V 9472 2880 50  0000 L CNN
F 1 "Conn_01x02" V 9563 2880 50  0000 L CNN
F 2 "Connector_PinHeader_2.54mm:PinHeader_1x02_P2.54mm_Vertical" H 9600 2800 50  0001 C CNN
F 3 "~" H 9600 2800 50  0001 C CNN
	1    9600 2800
	0    1    1    0   
$EndComp
$Comp
L Device:R R53
U 1 1
P 9200 2600
F 0 "R53" V 8993 2600 50  0000 C CNN
F 1 "1k" V 9084 2600 50  0000 C CNN
F 2 "Resistors_SMD:R_0603" V 9130 2600 50  0001 C CNN
F 3 "~" H 9200 2600 50  0001 C CNN
	1    9200 2600
	0    1    1    0   
$EndComp
$Comp
L power:GND #PWR0180
U 1 1
P 8550 2600
F 0 "#PWR0180" H 8550 2350 50  0001 C CNN
F 1 "GND" V 8555 2472 50  0000 R CNN
F 2 "" H 8550 2600 50  0001 C CNN
F 3 "" H 8550 2600 50  0001 C CNN
	1    8550 2600
	0    1    1    0   
$EndComp
$Comp
L power:+5V #PWR0181
U 1 1
P 9750 2600
F 0 "#PWR0181" H 9750 2450 50  0001 C CNN
F 1 "+5V" V 9765 2728 50  0000 L CNN
F 2 "" H 9750 2600 50  0001 C CNN
F 3 "" H 9750 2600 50  0001 C CNN
	1    9750 2600
	0    1    1    0   
$EndComp
Wire Wire Line
	8550 2600 8650 2600
Wire Wire Line
	8950 2600 9050 2600
Wire Wire Line
	9350 2600 9500 2600
Wire Wire Line
	9600 2600 9750 2600
$EndSCHEMATC
